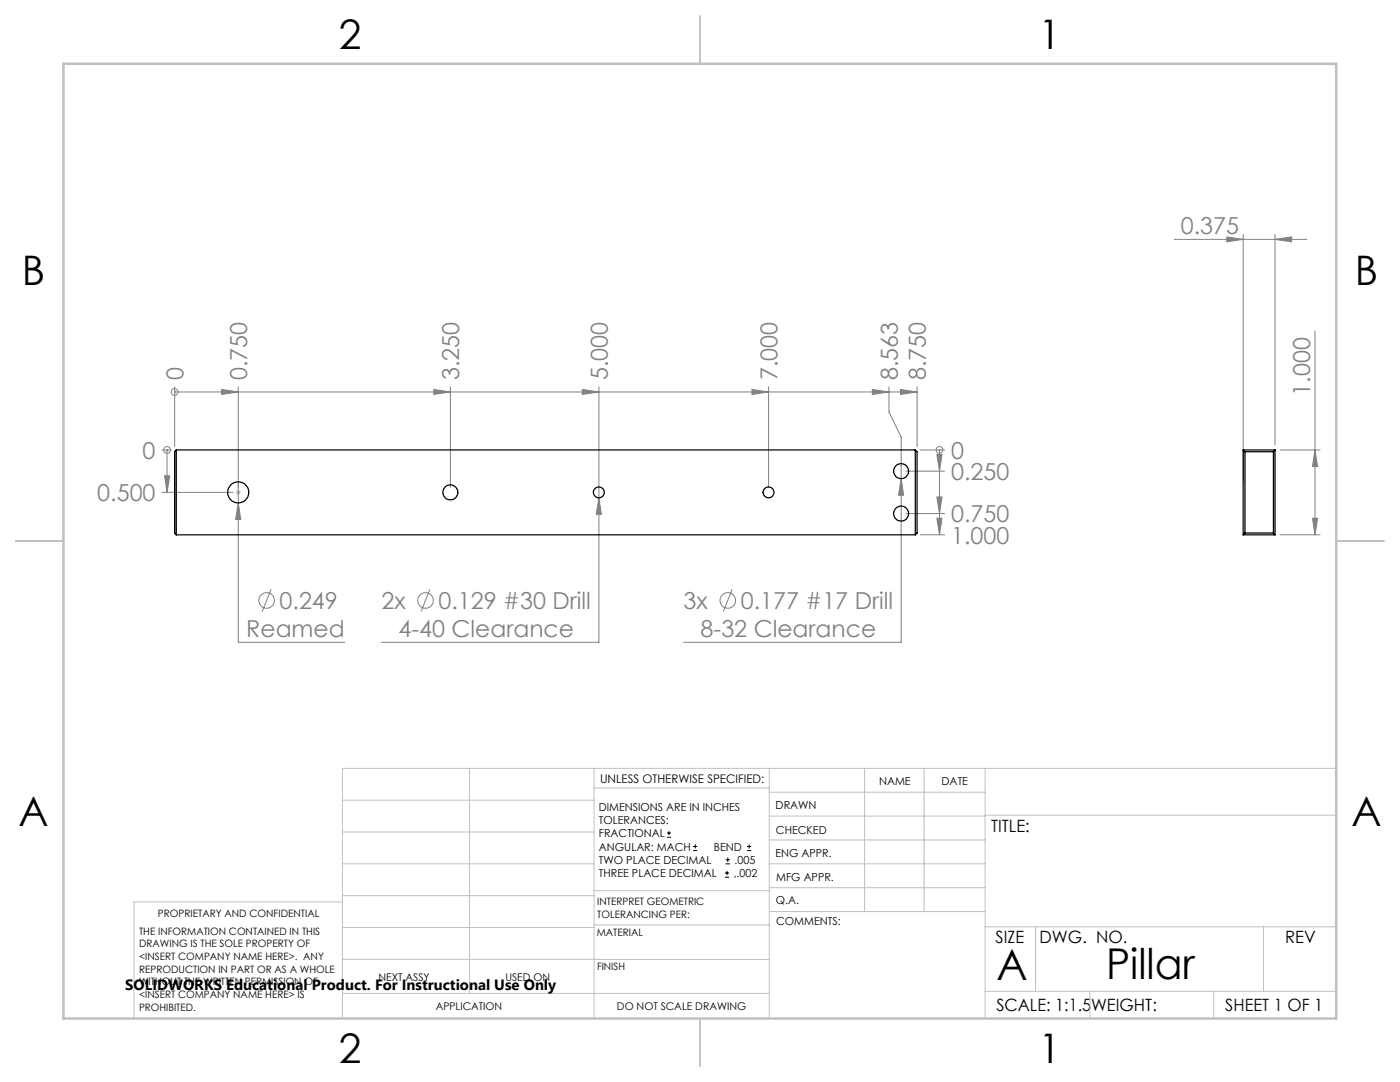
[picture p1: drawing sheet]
<svg xmlns="http://www.w3.org/2000/svg" width="279mm" height="216mm" viewBox="0 0 279 216" stroke-linecap="round" stroke-linejoin="round" font-family="sans-serif">
<g fill="none" stroke="#808080" stroke-width=".2">
<path d="M234.4 47.8h26.4M244.8 47.3l3.3 .5-3.3 .5zM248.1 46.8v48.9M254.5 47.8l3.3-.5v1zM254.5 46.8v42M34.9 78.2h.1M34.9 77.2v11.9M34.9 78.2h148.1M44.2 77.7l3.4 .5-3.4 .5zM47.6 77.2v51h21.2M86.6 77.7l3.3 .5-3.3 .5zM89.9 77.2v20.1"/>
<path d="M116.2 77.7l3.3 .5-3.3 .5zM119.5 77.2v51h-43.4M150.1 77.7l3.3 .5-3.3 .5zM153.4 77.2v20.1M174.1 77.7l3.3 .5-3.3 .5zM177.4 77.2v5l2.4 5v41h-43.4M179.7 77.7l3.3 .5-3.3 .5zM183 77.2v11.9M262.4 66v40.7M32.3 89.8h1.9M32.3 98.2h14.2M32.8 94.9h1.1l-.6 3.3z"/>
<path d="M33.3 89.8h.1M33.3 89.8v8.4M119.5 99.3l.5 3.3h-1zM179.8 95.5l.5 3.3h-1zM180.8 94h7.7M183.7 89.8h4.8M187 90.7h1l-.5 3.3zM187 99.2h1l-.5 3.3zM187.5 89.8v16.9M187.5 89.8h.1M255.5 89.8h8M262.4 89.8l.6 3.3h-1.1z"/>
<path d="M47.6 100.4l.4 3.2h-1zM54.1 117.6l-1.8 4.4M85.8 117.6l-1.8 4.4M146.1 117.6l-1.7 4.4M180.8 102.5h7.7M183.7 106.7h4.8M187 103.4h1l-.5 3.3zM255.5 106.7h8M261.9 103.4h1.1l-.6 3.3z"/>
<circle cx="34.8" cy="78.2" r=".69"/>
<circle cx="33.3" cy="89.8" r=".68"/>
<circle cx="187.5" cy="89.8" r=".69"/>
<circle cx="53.2" cy="119.8" r="1.56"/>
<circle cx="84.9" cy="119.8" r="1.56"/>
<circle cx="145.2" cy="119.8" r="1.56"/>
</g>
<g fill="none" stroke="#000" stroke-width=".2">
<path d="M133.1 167.1h.8M133.1 166.2h.8M133.5 165.8v.9M138.3 169.7h.8M138.3 168.9h.8M138.7 168.5v.8M144.7 175h.8M144.7 174.2h.8M144.8 172.4h.9M144.8 171.6h.9M145.1 173.8v.8M145.2 171.1v.9"/>
<path d="M149.1 169.7h.8M149.1 168.9h.8M149.5 168.5v.8"/>
</g>
<g fill="none" stroke="#c0c0c0" stroke-width=".2">
<path d="M47 98.2h1M47.2 97.9l.7 .7M47.6 97.8v.9M47.9 97.9l-.7 .7M68.3 159.7h50.3M93.7 153.3v44.9M118.6 153.3v49.9M118.6 157.2h34.9M153.5 153.3v49.9M153.5 158.1h43.1M172.5 153.3v28.6M184.4 153.3v28.6"/>
<path d="M196.6 153.3v49.9M266.7 153.3h-198.4v49.9M68.3 178.7h50.3M68.3 172.4h50.3M68.3 166h50.3M68.3 180h-41.6v23.2M118.6 177.7h35M153.5 167.6h43.1M153.5 162.8h43.1M153.5 172.4h43.1M153.5 177.1h43.1M196.6 162.7h70.1"/>
<path d="M68.3 198.2h85.2M68.3 191.4l85.2 .1M68.3 185.1h50.3M118.6 184.6h35M153.6 181.9h43M196.6 197.8h70.1M196.6 184.9h70.1M206.7 184.9v12.9M217.5 197.8v5.4M242.2 197.8v5.4M252.2 184.9v12.9"/>
</g>
<path d="M139.7 3.2v9.5M3.1 107.9h9.6M266.7 107.9h9.5M139.7 203.2v9.6" fill="none" stroke="#c0c0c0" stroke-width=".25"/>
<path d="M12.7 12.7h254v190.5h-254z" fill="none" stroke="#c0c0c0" stroke-width=".5"/>
<g fill="#808080">
<path d="M32.8 94.9h1.1l-.6 3.3z"/>
<path d="M187 90.7h1l-.5 3.3zM187 99.2h1l-.5 3.3zM187 103.4h1l-.5 3.3z"/>
<path d="M44.2 77.7l3.4 .5-3.4 .5zM86.6 77.7l3.3 .5-3.3 .5zM116.2 77.7l3.3 .5-3.3 .5zM150.1 77.7l3.3 .5-3.3 .5zM174.1 77.7l3.3 .5-3.3 .5zM179.7 77.7l3.3 .5-3.3 .5z"/>
<path d="M179.8 95.5l-.5 3.3h1zM47.6 100.4l-.6 3.2h1zM119.5 99.3l-.5 3.3h1zM244.8 47.3l3.3 .5-3.3 .5zM254.5 47.8l3.3-.5v1z"/>
<path d="M262.4 89.8l.6 3.3h-1.1zM261.9 103.4h1.1l-.6 3.3z"/>
</g>
<g fill="none" stroke="#000" stroke-width=".25">
<path d="M35.2 89.8v16.9M35.2 89.8h147.5M35.2 89.8l-.3 .3v16.3l.3 .3M182.7 89.8v16.9M182.7 89.8l.3 .3v16.3l-.3 .3M248.1 89.8h6.4M248.1 89.8l.4 .3M248.1 89.8v16.9M248.5 90.1h5.6M248.5 90.1v16.3M254.1 90.1v16.3M254.5 89.8l-.4 .3"/>
<path d="M254.5 89.8v16.9M35.2 106.7h147.5M248.1 106.7h6.4M248.5 106.4h5.6M248.5 106.4l-.4 .3M254.1 106.4l.4 .3"/>
<circle cx="47.5" cy="98.3" r="2.11"/>
<circle cx="89.9" cy="98.2" r="1.51"/>
<circle cx="119.5" cy="98.3" r="1.08"/>
<circle cx="153.4" cy="98.3" r="1.08"/>
<circle cx="179.8" cy="94" r="1.51"/>
<circle cx="179.8" cy="102.5" r="1.51"/>
</g>
<g font-size="8.5">
<text x="198.9" y="195.5">A</text>
<text x="220.7" y="195.4">Pillar</text>
</g>
<g font-size="8.1">
<text x="67.6" y="9.7">2</text>
<text x="207.3" y="9.7">1</text>
<text x="4.4" y="57">B</text>
<text x="270.4" y="57">B</text>
<text x="3.7" y="164.9">A</text>
<text x="269.7" y="164.9">A</text>
<text x="67.6" y="212.2">2</text>
<text x="207.3" y="212.2">1</text>
</g>
<g font-size="4.7" fill="#808080">
<text x="235.6" y="46.7">0.375</text>
<text x="36.6" y="75.9" transform="rotate(-90 36.6 75.9)">0</text>
<text x="49.3" y="75.9" transform="rotate(-90 49.3 75.9)">0.750</text>
<text x="91.7" y="75.9" transform="rotate(-90 91.7 75.9)">3.250</text>
<text x="121.3" y="75.9" transform="rotate(-90 121.3 75.9)">5.000</text>
<text x="155.2" y="75.9" transform="rotate(-90 155.2 75.9)">7.000</text>
<text x="179.2" y="75.9" transform="rotate(-90 179.2 75.9)">8.563</text>
<text x="184.8" y="75.9" transform="rotate(-90 184.8 75.9)">8.750</text>
<text x="261.4" y="78.9" transform="rotate(-90 261.4 78.9)">1.000</text>
<text x="28.5" y="91.5">0</text>
<text x="189.8" y="91.5">0</text>
<text x="189.8" y="95.8">0.250</text>
<text x="19.4" y="100">0.500</text>
<text x="189.8" y="104.2">0.750</text>
<text x="189.8" y="108.5">1.000</text>
<text x="55.8" y="121.5">0.249</text>
<text x="76.1" y="121.5">2x</text>
<text x="87.5" y="121.5">0.129 #30 Drill</text>
<text x="136.4" y="121.5">3x</text>
<text x="147.8" y="121.5">0.177 #17 Drill</text>
<text x="49.1" y="127.1">Reamed</text>
<text x="79.5" y="127.1">4-40 Clearance</text>
<text x="139.8" y="127.1">8-32 Clearance</text>
</g>
<g font-size="3.4">
<text x="197.8" y="166">TITLE:</text>
<text x="198.7" y="188.1">SIZE</text>
<text x="207.5" y="188.1">DWG. NO.</text>
<text x="256.5" y="188.2">REV</text>
<text x="198.8" y="201.7">SCALE: 1:1.5</text>
<text x="217.7" y="201.8">WEIGHT:</text>
<text x="244.5" y="201.7">SHEET 1 OF 1</text>
</g>
<text font-size="3" x="25" y="197.6">SOLIDWORKS Educational Product. For Instructional Use Only</text>
<text font-size="2.4" x="119.8" y="156.2">UNLESS OTHERWISE SPECIFIED:</text>
<g font-size="2.2">
<text x="119.5" y="161.8">DIMENSIONS ARE IN INCHES</text>
<text x="154.8" y="161.4">DRAWN</text>
<text x="175.4" y="156.6">NAME</text>
<text x="187.9" y="156.7">DATE</text>
<text x="119.5" y="164.4">TOLERANCES:</text>
<text x="119.5" y="167.1">FRACTIONAL</text>
<text x="154.9" y="166.3">CHECKED</text>
<text x="119.5" y="169.7">ANGULAR: MACH</text>
<text x="119.5" y="172.4">TWO PLACE DECIMAL</text>
<text x="142.5" y="169.7">BEND</text>
<text x="146.6" y="172.4">.005</text>
<text x="154.8" y="171">ENG APPR.</text>
<text x="119.5" y="175">THREE PLACE DECIMAL</text>
<text x="146.4" y="175">,.002</text>
<text x="154.9" y="175.7">MFG APPR.</text>
<text x="154.9" y="180.4">Q.A.</text>
<text x="154.9" y="184.6">COMMENTS:</text>
</g>
<g font-size="2.1">
<text x="75.5" y="195.7">NEXT ASSY</text>
<text x="100.9" y="195.7">USED ON</text>
<text x="86.9" y="201.5">APPLICATION</text>
<text x="123.1" y="201.6">DO NOT SCALE DRAWING</text>
</g>
<g font-size="2">
<text x="31.5" y="182.9">PROPRIETARY AND CONFIDENTIAL</text>
<text x="119.2" y="180.6">INTERPRET GEOMETRIC</text>
<text x="119.2" y="183.1">TOLERANCING PER:</text>
<text x="27.8" y="186.5">THE INFORMATION CONTAINED IN THIS</text>
<text x="27.8" y="189">DRAWING IS THE SOLE PROPERTY OF</text>
<text x="27.8" y="191.6">&lt;INSERT COMPANY NAME HERE&gt;. ANY</text>
<text x="119.1" y="186.7">MATERIAL</text>
<text x="27.8" y="194.1">REPRODUCTION IN PART OR AS A WHOLE</text>
<text x="27.8" y="196.6">WITHOUT THE WRITTEN PERMISSION OF</text>
<text x="119.1" y="193.5">FINISH</text>
<text x="27.8" y="199.1">&lt;INSERT COMPANY NAME HERE&gt; IS</text>
<text x="27.8" y="201.7">PROHIBITED.</text>
</g>
</svg>
